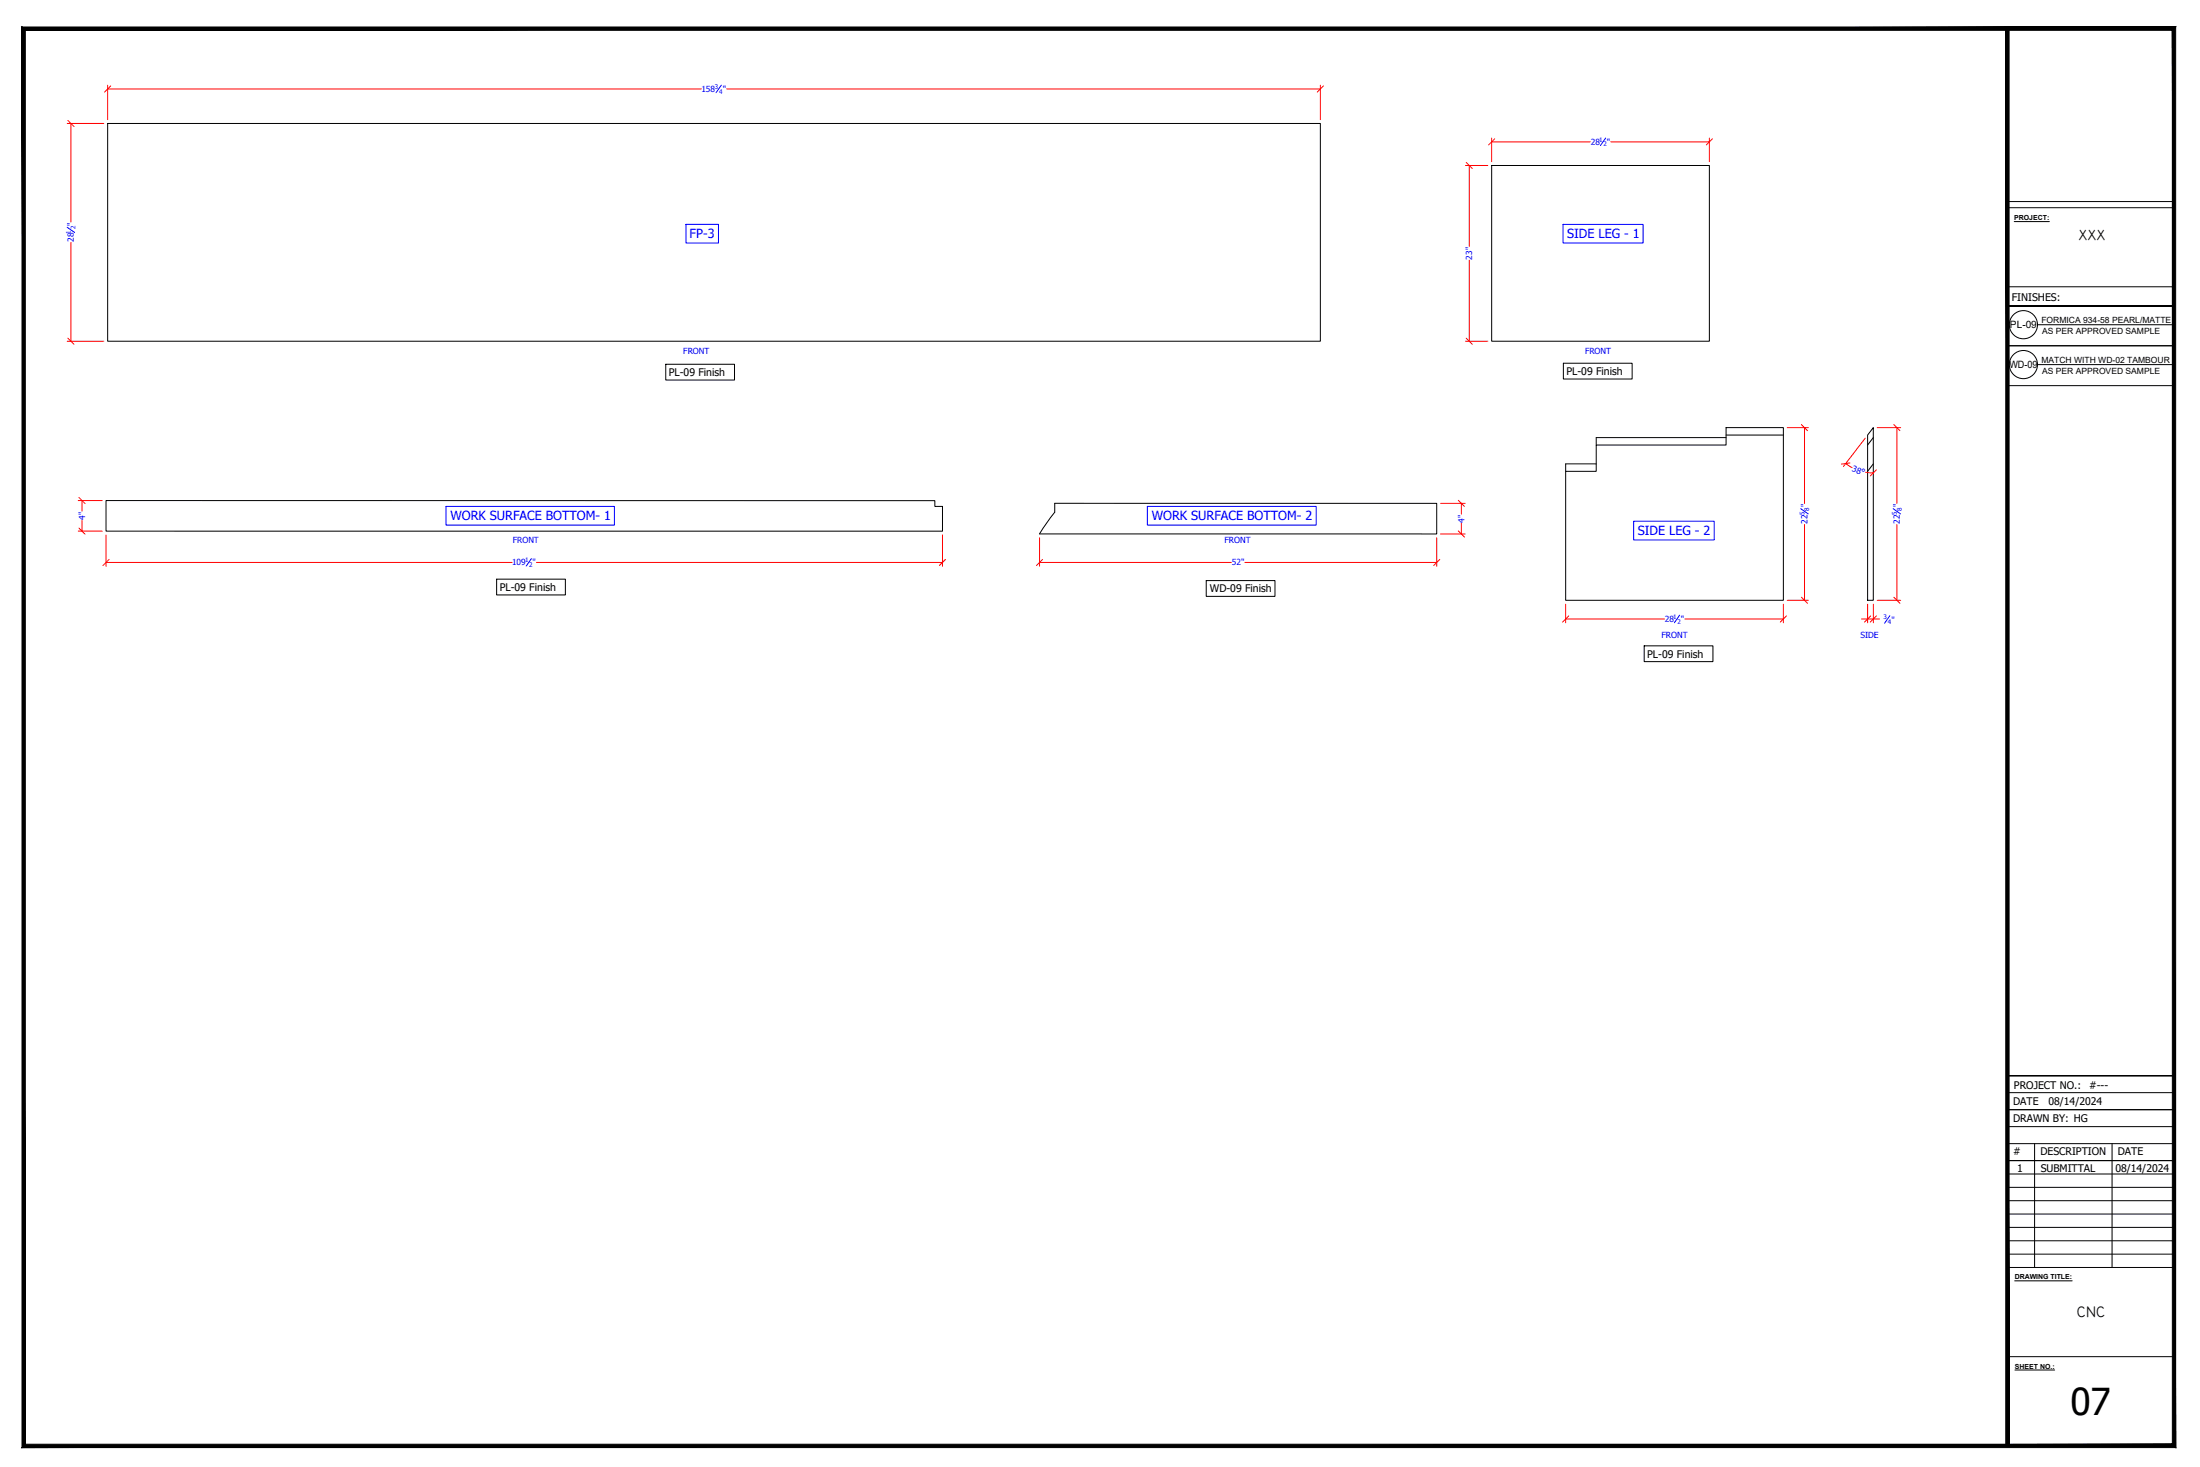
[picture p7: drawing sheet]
<svg xmlns="http://www.w3.org/2000/svg" width="914mm" height="610mm" viewBox="0 0 914 610" stroke-linecap="round" stroke-linejoin="round" font-family="sans-serif">
<!-- layer: 0 -->
<g fill="none" stroke="#000" stroke-width=".42">
<path d="M44.7 51.3h504.1v90.5h-504.1zM620 68.8h90.5v73h-90.5zM834.4 83.8h69.2M834.4 86.3h69.2M837.2 92.1h14.6M834.4 119.2h69.2M834.4 127.1h69.2zM846.9 134.9h56.9M276.7 151.4h28.6v6.5h-28.6zM649.8 150.9h28.6v6.6h-28.6zM834.4 143.7h69.2M846.9 151.5h56.9"/>
<path d="M778.6 177.7v71.7h-2.4v-68.6zM834.4 160.3h69.2M650.7 195.9h12.7v-11h54v-7.2h23.8v71.7h-90.5zM663.4 192.8h-12.7v3.1M717.4 180.8h23.8M717.4 181.8h-54v3.1M778.6 181.8l-2.4 3.1M778.6 192.8l-2.4 3.1M44.1 208h344.5v2.4h3.1v10.3h-347.6zM438.4 212.9l-6.3 8.9 165.1 .1v-12.7l-158.8-.1v3.8M206.4 240.7h28.6v6.5h-28.6zM501.4 241.3h28.5v6.5h-28.5z"/>
<path d="M683.4 268.4h28.6v6.5h-28.6zM834.4 447h69.2M834.4 454h69.2M834.4 461.1h69.2M834.4 468.2h69.2M834.4 475.2h69.2M845.7 475.2v51.5M877.8 475.2v51.5M834.4 482.3h69.2M834.4 493.4h69.2M834.4 498.9h69.2M834.4 487.8h69.2"/>
<path d="M834.4 504.5h69.2M834.4 510h69.2M834.4 515.6h69.2M834.4 521.1h69.2M834.4 526.7h69.2M837.4 532.2h23.9M834.4 563.8h69.2M837.5 569.3h16.5"/>
<circle cx="841" cy="134.9" r="5.9"/>
<circle cx="841" cy="151.5" r="5.9"/>
</g>
<!-- layer: DIM-1 -->
<g fill="none" stroke="#f00" stroke-width=".42">
<path d="M44.7 35.4v14.3M44.7 37h246.8M302 37h246.8M548.8 35.4v14.3M27.9 51.3h15.3M29.5 51.3v41M620 57.4v9.8M620 58.9h41M669.5 58.9h41M710.5 57.4v9.8M609.1 68.8h9.3M610.7 68.8v33.7"/>
<path d="M29.5 100.8v41M610.7 108.1v33.7M27.9 141.8h15.3M609.1 141.8h9.3M742.8 177.7h8.8M750 177.7v31.5M780.2 177.7h9.8M788.4 177.7v31.5M767.1 192.6l2.7 1.7M775.3 182.1l-9.1 11.8M775.4 196.2l3.2 .3M32.5 208h10"/>
<path d="M34.1 208v4.4M34.1 216.3v4.4M598.7 209.2h10.3M607.4 209.2v4.4M607.4 217.4v4.5M750 218v31.4M788.4 218v31.4M32.5 220.7h10M44.1 222.3v13M44.1 233.7h168.7M223 233.7h168.7M391.7 222.3v13"/>
<path d="M432.1 233.7h79.7M432.1 223.5v11.8M517.4 233.7h79.8M597.2 223.5v11.8M598.7 221.9h10.3M650.7 251v7.8M650.7 257.2h41M700.2 257.2h41M741.2 251v7.8M742.8 249.4h8.8M773.7 257.2h7.5M776.2 251v7.8"/>
<path d="M778.6 251v7.8M780.2 249.4h9.8"/>
</g>
<!-- layer: 0 -->
<g fill="none" stroke="#f00" stroke-width=".42">
<path d="M46 35.7l-2.5 2.5M550.1 35.7l-2.6 2.5M28.2 50l2.6 2.6M621.3 57.7l-2.6 2.5M711.8 57.7l-2.6 2.5M609.4 67.5l2.5 2.5M28.2 140.5l2.6 2.6M609.4 140.5l2.5 2.6M748.7 176.4l2.6 2.6M787.1 176.4l2.6 2.6M768.9 192.4l-3.5 .4M779.9 195.2l-2.6 2.6"/>
<path d="M32.8 219.4l2.6 2.6M32.8 206.7l2.6 2.6M606.1 207.9l2.6 2.5M45.3 232.5l-2.5 2.5M393 232.5l-2.5 2.5M433.3 232.5l-2.5 2.5M598.4 232.5l-2.5 2.5M606.1 220.6l2.6 2.6M652 255.9l-2.5 2.6M742.5 255.9l-2.5 2.6M748.7 248.2l2.6 2.5M777.5 255.9l-2.5 2.6"/>
<path d="M779.9 255.9l-2.6 2.6M787.1 248.2l2.6 2.5"/>
</g>
<!-- layer: DIM-1 -->
<g fill="none" stroke="#00f" stroke-width=".42">
<path d="M299.8 35.4l-2.2 3.1M667.4 57.4l-2.2 3.1M27.9 94.4l3.1 2.2M285.1 93.2h13.5v7.8h-13.5zM649.7 93.2h33.2v7.8h-33.2zM185.4 210.4h70v7.8h-70zM476.9 210.4h70.2v7.8h-70.2zM679 216.6h33.5v7.8h-33.5zM748.5 211.4l3.1 2.2M786.8 211.4l3.2 2.2M220.9 232.1l-2.2 3.1M698.1 255.6l-2.2 3.2"/>
<path d="M785.5 255.9l-2.2 3.1"/>
</g>
<!-- layer: 0 -->
<g fill="#000" stroke="#000" stroke-width=".42">
<path d="M833.7 11.9l1.3 588.9v-588.9zM833.7 11.9l1.3 588.9h-1.3z"/>
<path d="M9.1 601.5h895.2l-1.4-1.4zM10.5 600.1h892.4l-893.8 1.4zM9.1 11.2v590.3l1.4-1.4zM9.1 11.2l1.4 1.4v587.5zM9.1 11.2l1.4 1.4 893.8-1.4zM10.5 12.6l893.8-1.4-1.4 1.4zM904.3 11.2l-1.4 1.4 1.4 588.9zM902.9 12.6l1.4 588.9-1.4-1.4z"/>
</g>
<text font-size="15.4" x="860.5" y="588.1">07</text>
<text font-size="6.4" x="863.2" y="547.4">CNC</text>
<text font-size="6.2" x="864" y="99.8">XXX</text>
<g font-size="5.2" fill="#00f">
<text x="286.6" y="99">FP-3</text>
<text x="651.4" y="99">SIDE LEG - 1</text>
<text x="187.2" y="216.2">WORK SURFACE BOTTOM- 1</text>
<text x="478.7" y="216.2">WORK SURFACE BOTTOM- 2</text>
<text x="680.7" y="222.4">SIDE LEG - 2</text>
</g>
<g font-size="4.4">
<text x="836.2" y="125.1">FINISHES:</text>
<text x="651.1" y="155.9">PL-09 Finish</text>
<text x="278" y="156.3">PL-09 Finish</text>
<text x="207.7" y="245.6">PL-09 Finish</text>
<text x="502.9" y="246.2">WD-09 Finish</text>
<text x="684.6" y="273.3">PL-09 Finish</text>
<text x="837.1" y="452.4">PROJECT NO.:</text>
<text x="868.3" y="452.6">#---</text>
<text x="836.8" y="459.2">DATE</text>
<text x="851.4" y="459">08/14/2024</text>
<text x="836.8" y="466.3">DRAWN BY: HG</text>
<text x="836.8" y="480.1">#</text>
<text x="848" y="480.1">DESCRIPTION</text>
<text x="880.2" y="480.1">DATE</text>
<text x="838.4" y="487.2">1</text>
<text x="848.2" y="487.2">SUBMITTAL</text>
<text x="879.2" y="486.9">08/14/2024</text>
</g>
<g font-size="4.2">
<text x="835.4" y="136.4">PL-09</text>
<text x="835.2" y="153">WD-09</text>
</g>
<g font-size="3.5" fill="#00f">
<text x="291.5" y="38.2">158</text>
<text x="300.4" y="38.2">&quot;</text>
<text x="661.2" y="60.2">28</text>
<text x="667.9" y="60.2">&quot;</text>
<text x="30.7" y="93.9" transform="rotate(-90 30.7 93.9)">&quot;</text>
<text x="30.7" y="100.6" transform="rotate(-90 30.7 100.6)">28</text>
<text x="611.9" y="107.9" transform="rotate(-90 611.9 107.9)">23&quot;</text>
<text x="284" y="147.2">FRONT</text>
<text x="658.8" y="147.2">FRONT</text>
<text x="769.6" y="195.8" transform="rotate(19 769.6 195.8)">38°</text>
<text x="35.4" y="215.9" transform="rotate(-90 35.4 215.9)">4&quot;</text>
<text x="751.3" y="210.8" transform="rotate(-90 751.3 210.8)">&quot;</text>
<text x="789.7" y="210.8" transform="rotate(-90 789.7 210.8)">&quot;</text>
<text x="608.7" y="217.1" transform="rotate(-90 608.7 217.1)">4&quot;</text>
<text x="751.3" y="217.7" transform="rotate(-90 751.3 217.7)">22</text>
<text x="789.7" y="217.7" transform="rotate(-90 789.7 217.7)">22</text>
<text x="213.1" y="225.6">FRONT</text>
<text x="509" y="225.6">FRONT</text>
<text x="212.8" y="235">109</text>
<text x="221.4" y="235">&quot;</text>
<text x="512" y="235">52&quot;</text>
<text x="692" y="258.5">28</text>
<text x="698.6" y="258.5">&quot;</text>
<text x="786.1" y="258.7">&quot;</text>
<text x="690.6" y="265.1">FRONT</text>
<text x="773.3" y="265.1">SIDE</text>
</g>
<g font-size="3.5">
<text x="848.5" y="134.2">FORMICA 934-58 PEARL/MATTE</text>
<text x="848.8" y="138.8">AS PER APPROVED SAMPLE</text>
<text x="848.5" y="150.8">MATCH WITH WD-02 TAMBOUR</text>
<text x="848.8" y="155.4">AS PER APPROVED SAMPLE</text>
</g>
<g font-size="2.9">
<text x="837.2" y="91.5">PROJECT:</text>
<text x="837.4" y="531.6">DRAWING TITLE:</text>
<text x="837.5" y="568.7">SHEET NO.:</text>
</g>
<g font-size="2.6" fill="#00f">
<text x="297.1" y="37">3</text>
<text x="299" y="38.9">4</text>
<text x="664.7" y="58.9">1</text>
<text x="666.5" y="60.9">2</text>
<text x="31.4" y="95.3" transform="rotate(-90 31.4 95.3)">2</text>
<text x="29.5" y="97" transform="rotate(-90 29.5 97)">1</text>
<text x="750" y="214.1" transform="rotate(-90 750 214.1)">5</text>
<text x="752" y="212.2" transform="rotate(-90 752 212.2)">8</text>
<text x="788.4" y="214.1" transform="rotate(-90 788.4 214.1)">5</text>
<text x="790.4" y="212.2" transform="rotate(-90 790.4 212.2)">8</text>
<text x="218.2" y="233.7">1</text>
<text x="220" y="235.6">2</text>
<text x="695.5" y="257.2">1</text>
<text x="782.8" y="257.4">3</text>
<text x="697.2" y="259.1">2</text>
<text x="784.6" y="259.3">4</text>
</g>
</svg>
